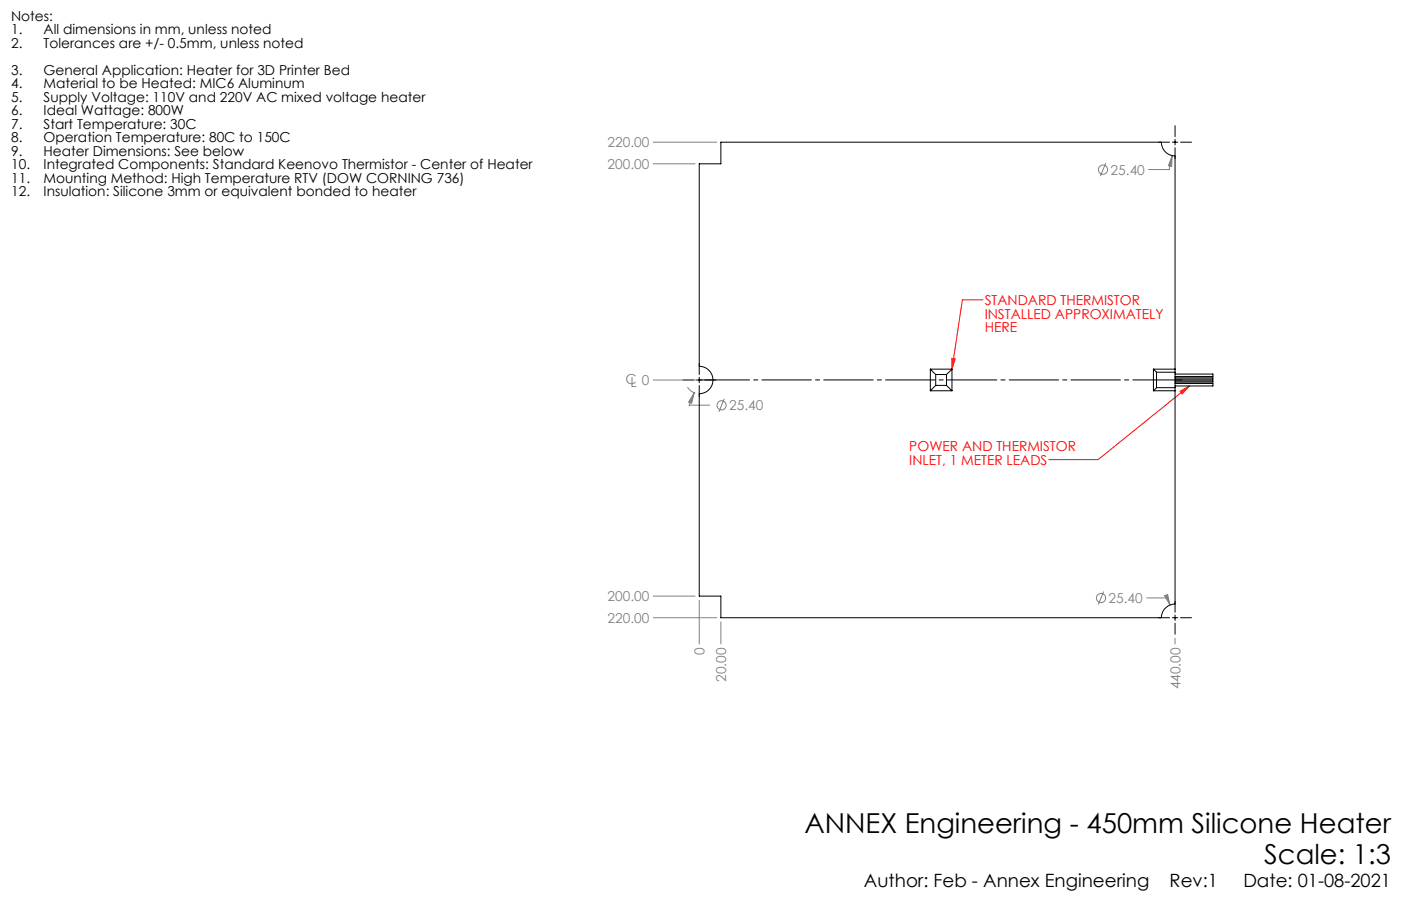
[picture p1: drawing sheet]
<svg xmlns="http://www.w3.org/2000/svg" width="432mm" height="279mm" viewBox="0 0 432 279" stroke-linecap="round" stroke-linejoin="round" font-family="sans-serif">
<g fill="none" stroke="#808080" stroke-width=".31">
<path d="M201.3 43.9h19.6M201.3 50.5h12.9M340.8 50.3l-1.6 4M361.3 48l-.2 3.3-1-.2zM361.3 48l-.9 4.3h-6.4M201.3 117.2h13.3M211.9 119.4l1 1.1 1.4 .7M214 121.1l-1.6 3.9h6.4M214 121.1l-.8 3.3-1-.4zM223.2 123l-1.6 4M201.3 190.5h19.6M201.3 183.8h12.9"/>
<path d="M215.5 185.1v13.5M222.2 191.8v6.8M340.1 182.4l-1.6 4M353.4 184.4h6.4l.8 2.2M358.9 183.7l1-.4 .7 3.3zM362.2 196.9v1.7"/>
<circle cx="340" cy="52.3" r="1.41"/>
<circle cx="222.4" cy="125" r="1.41"/>
<circle cx="339.3" cy="184.5" r="1.41"/>
</g>
<path d="M303 92.5h-6.4l-3.2 21.3M293.4 110.5l1 .2-1 3.1zM366.6 119l-28.1 22.7h-15.2M363.7 120.7l2.9-1.7-2.3 2.5z" fill="none" stroke="#f00" stroke-width=".31"/>
<path d="M215.8 117.2h148.5" fill="none" stroke="#000" stroke-width=".31" stroke-dasharray="15.2 1.3 1.3 1.3" stroke-dashoffset=".1"/>
<g fill="none" stroke="#000" stroke-width=".31">
<path d="M362.2 38.8v3.4M357.1 43.9h3.4M361.3 43.9h1.7M362.2 43v1.7M362.2 45.5v3.4M363.9 43.9h3.3M210.4 117.2h3.4M214.7 117.2h1.7M215.5 112.1v3.4M215.5 116.3v1.7M215.5 118.9v3.4M217.2 117.2h3.4"/>
<path d="M357.1 190.5h3.4M361.3 190.5h1.7M362.2 185.4v3.4M362.2 189.7v1.6M362.2 192.2v3.4M363.9 190.5h3.3"/>
</g>
<path d="M293.4 110.5l1 .2-1 3.1zM363.7 120.7l2.9-1.7-2.3 2.5z" fill="#f00"/>
<path d="M214 121.1l-1.8 2.9 1 .4zM358.9 183.7l1.7 2.9-.7-3.3zM361.3 48l-1.2 3.1 1 .2z" fill="#808080"/>
<g fill="none" stroke="#000" stroke-width=".31">
<path d="M286.7 113.8l1.7 1.7M286.7 113.8h6.7M286.7 113.8v6.7M288.4 118.9l-1.7 1.6M288.4 118.9h3.3M288.4 115.5v3.4M288.4 115.5h3.3M291.7 118.9l1.7 1.6M291.7 115.5v3.4M293.4 113.8l-1.7 1.7M293.4 113.8v6.7M355.5 113.8l.9 1"/>
<path d="M355.5 113.8h6.7M355.5 113.8v6.7M356.4 119.6l-.9 .9M356.4 114.8h5.8M356.4 119.6h5.8M356.4 114.8v4.8M362.2 113.8v1M362.2 119.6v.9M362.2 118.3h11.6v.7h-11.6M362.2 115.4h11.6v.7h-11.6M362.2 117.4h11.6v.4h-11.6M362.2 116.5h11.6v.4h-11.6"/>
<path d="M362.2 113.8v-65.7a4.2 4.2 0 0 1-4.3-4.2h-135.7v6.6h-6.7v62.5a4.2 4.2 0 0 1 4.2 4.2 4.2 4.2 0 0 1-4.2 4.2v62.4h6.7v6.7h135.7a4.2 4.2 0 0 1 4.3-4.2v-65.8M362.2 114.8v4.8M286.7 120.5h6.7M355.5 120.5h6.7"/>
</g>
<g font-size="8.5">
<text x="248" y="256.9">ANNEX Engineering - 450mm Silicone Heater</text>
<text x="389.6" y="266.4">Scale: 1:3</text>
</g>
<g font-size="5.6">
<text x="266.3" y="273.7">Author: Feb - Annex Engineering</text>
<text x="360.5" y="273.7">Rev:1</text>
<text x="383.2" y="273.7">Date: 01-08-2021</text>
</g>
<g font-size="4.2">
<text x="3.4" y="6.3">Notes:</text>
<text x="3.4" y="10.5">1.</text>
<text x="13.4" y="10.5">All dimensions in mm, unless noted</text>
<text x="3.4" y="14.7">2.</text>
<text x="13.4" y="14.7">Tolerances are +/- 0.5mm, unless noted</text>
<text x="3.4" y="23">3.</text>
<text x="13.4" y="23">General Application: Heater for 3D Printer Bed</text>
<text x="3.4" y="27.2">4.</text>
<text x="13.4" y="27.2">Material to be Heated: MIC6 Aluminum</text>
<text x="3.4" y="31.4">5.</text>
<text x="3.4" y="35.5">6.</text>
<text x="13.4" y="31.4">Supply Voltage: 110V and 220V AC mixed voltage heater</text>
<text x="13.4" y="35.5">Ideal Wattage: 800W</text>
<text x="3.4" y="39.7">7.</text>
<text x="13.4" y="39.7">Start Temperature: 30C</text>
<text x="3.4" y="43.9">8.</text>
<text x="13.4" y="43.9">Operation Temperature: 80C to 150C</text>
<text x="3.4" y="48.1">9.</text>
<text x="3.4" y="52.2">10.</text>
<text x="13.4" y="48.1">Heater Dimensions: See below</text>
<text x="13.4" y="52.2">Integrated Components: Standard Keenovo Thermistor - Center of Heater</text>
<text x="3.4" y="56.4">11.</text>
<text x="13.4" y="56.4">Mounting Method: High Temperature RTV (DOW CORNING 736)</text>
<text x="3.4" y="60.6">12.</text>
<text x="13.4" y="60.6">Insulation: Silicone 3mm or equivalent bonded to heater</text>
</g>
<g font-size="4.2" fill="#808080">
<text x="187.3" y="45.4">220.00</text>
<text x="187.3" y="52.1">200.00</text>
<text x="342.3" y="53.9">25.40</text>
<text x="192.8" y="118.3">C</text>
<text x="194.3" y="119.5">L 0</text>
<text x="224.7" y="126.5">25.40</text>
<text x="187.3" y="185.4">200.00</text>
<text x="341.7" y="186">25.40</text>
<text x="187.3" y="192.1">220.00</text>
<text x="217.1" y="202.1" transform="rotate(-90 217.1 202.1)">0</text>
<text x="223.8" y="210.3" transform="rotate(-90 223.8 210.3)">20.00</text>
<text x="363.8" y="212.6" transform="rotate(-90 363.8 212.6)">440.00</text>
</g>
<g font-size="4.2" fill="#f00">
<text x="303.5" y="94.1">STANDARD THERMISTOR</text>
<text x="303.5" y="98.2">INSTALLED APPROXIMATELY</text>
<text x="303.5" y="102.4">HERE</text>
<text x="280.3" y="139.2">POWER AND THERMISTOR</text>
<text x="280.3" y="143.4">INLET, 1 METER LEADS</text>
</g>
</svg>
